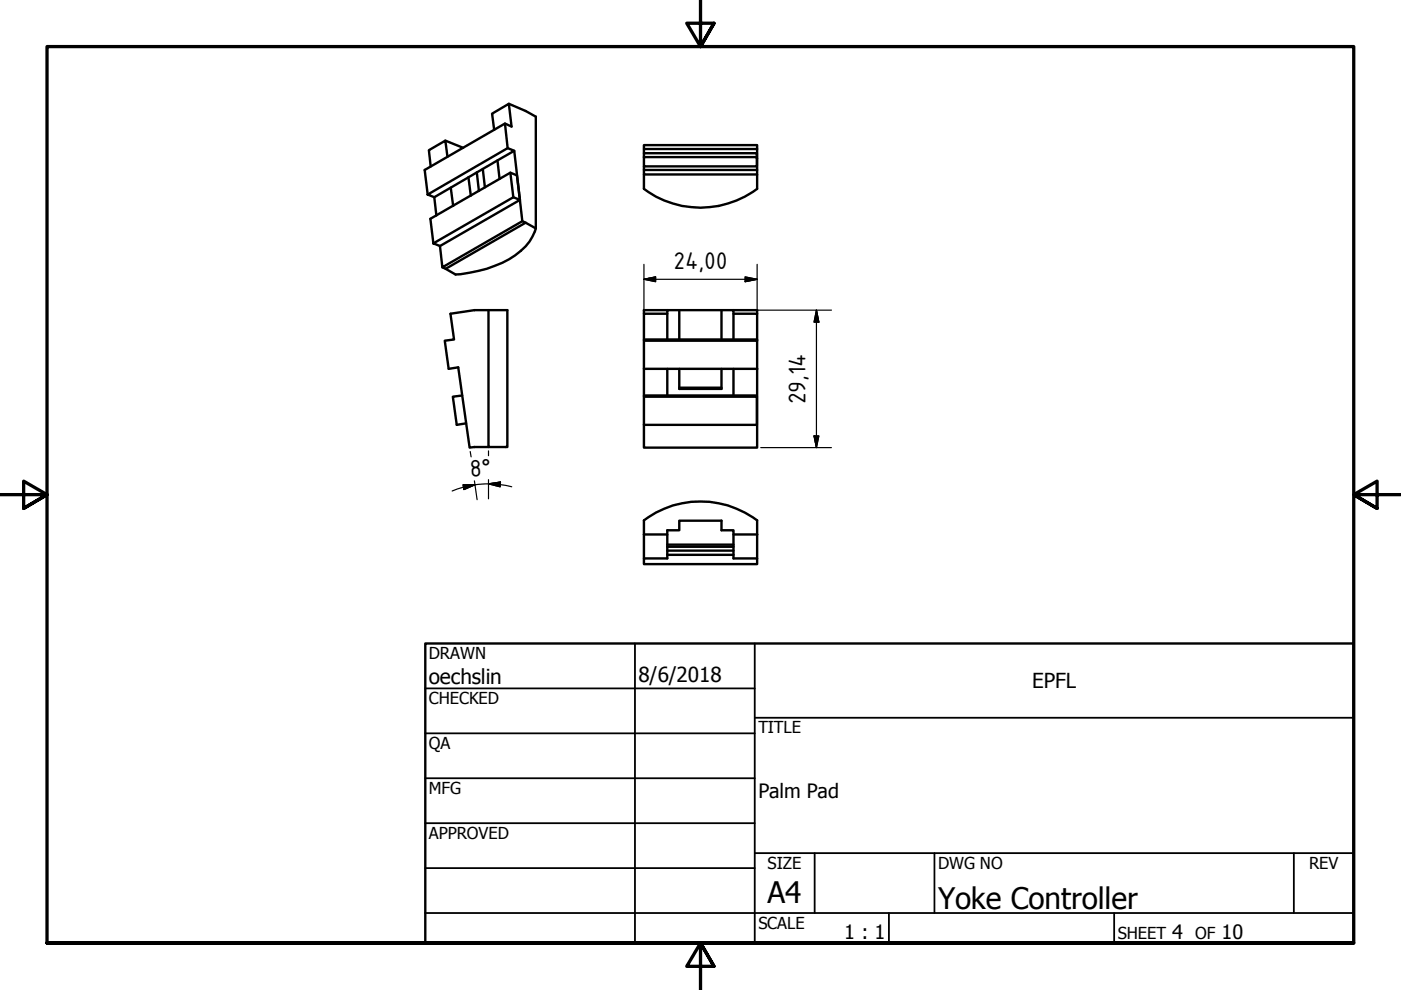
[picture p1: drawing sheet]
<svg xmlns="http://www.w3.org/2000/svg" width="297mm" height="210mm" viewBox="0 0 297 210" stroke-linecap="round" stroke-linejoin="round" font-family="sans-serif">
<!-- layer: Visible (ISO) -->
<g fill="none" stroke="#000" stroke-width=".51">
<path d="M94.4 29.8l3.8 1.5M94.9 33.2l-.5-3.4-3.5 2 .4 3.5M95.6 39.8l.5 3.9M99.3 37.6l.5 3.9M101.1 36.5l.4 4M102.4 35.8l.4 3.9M104.8 27.5l-.5-3.4 3.6-2.1 .6 4.8-1.4-.6-17.1 9.8 .7 5.2M105.5 34l.4 3.9M107.1 26.2l.5 5.2M107.9 22l3.5 1.5 2.2 1.2v23.7M108.2 36.6l.6 5.2M109 32l1.7 14.9-16.9 9.8-.5-4.5"/>
<path d="M136.5 33.3h24v2h-24zM136.5 33.3v-.8h24v.8M136.5 32.5v-.9h24v2M136.5 31.6v-.8h24v.8M136.5 36v1h24v-1M136.5 37v3a20 20 0 0 0 24 0v-3M160.5 33.6v2.4h-24v-.7M90.7 41.2l16.9-9.8 1.4 .6-16.9 9.8zM91.9 51.6l16.9-9.8 1.4 .6-16.9 9.8zM92.1 41.8l.4 3.9M110.2 42.4l-.6-5.2-1.4-.6-17 9.8 .7 5.2M110.7 46.9l.7 .3-16.9 9.8-.7-.3"/>
<path d="M111.4 47.2l2.2 1.2M113.6 48.4a10.8 10.8 0 0 1-5.7 6.6 26.8 26.8 0 0 1-11.3 3.2l-2.1-1.2M103.6 65.8h-3l-5.1 .7 .8 5.5-2 .2 .8 6 2.1-.3 2.4 17 4-.1M103.6 65.8h4v29h-4zM136.5 72v-5.5h5v5.5M136.5 72.2v11.7M136.5 78.2h24M141.5 66.5v-.7h14v.7M141.5 65.8h-5v.7M141.5 78.2v5.7M144 78.2v4.3h9v-4.3M144 65.8v6.2"/>
<path d="M153 65.8v6.2M155.5 72v-5.5h5v5.5M155.5 78.2v5.7M155.5 65.8h5v.7M160.5 72.2h-24v-.2h24v6.2M160.5 78.2v16.7h-24v-4.8M98 83.9l-2 .2 .8 6 2-.3M136.5 84.1v6M144 82.2h9M160.5 84.1h-24v-.2h24v6.2h-24M136.5 118.4v-8.1a20 20 0 0 1 24 0v8.1M136.5 113.3h5"/>
<path d="M141.5 112.4h2.5v-2h9v2h2.5v6h5v1.2h-24v-1.2h5zM141.5 115.9h14M141.5 115.5h14M141.5 116.7h14M141.5 117.6h14M155.5 113.3h5"/>
</g>
<!-- layer: Border (ANSI) -->
<path d="M148.5 -.1v10l-2.9-5h5.8l-2.9 5 2.9-5M0 104.9h10l-5-2.9v5.8l5-2.9-5 2.9M297 104.9h-10l5-2.9v5.8l-5-2.9 5 2.9M10 199.9v-190h277v190h-277h277M151.4 204.9l-2.9-5 2.9 5h-5.8l2.9-5v10" fill="none" stroke="#000" stroke-width=".7"/>
<!-- layer: Title (ANSI) -->
<g fill="none" stroke="#000" stroke-width=".38">
<path d="M134.6 136.4v63.5M160 136.4v63.5M90.2 146h69.8M90.2 155.5h69.8M160 152.2h127M90.2 165h69.8M90.2 174.5h69.8M90.2 193.6h196.8M90.2 184.1h69.8M160 180.9h127M172.7 180.9v12.7M188.5 193.6v6.3"/>
<path d="M198.1 180.9v12.7M236.2 193.6v6.3M274.3 180.9v12.7"/>
</g>
<path d="M90.2 136.4h196.8v63.5h-196.8z" fill="none" stroke="#000" stroke-width=".51"/>
<!-- layer: Dimension (ISO) -->
<g fill="none" stroke="#000" stroke-width=".25">
<path d="M136.5 59.2l2.5-.5v1zM136.5 59.2h24M136.5 56v9.7M158 58.7l2.5 .5-2.5 .5zM160.5 56v9.7M153.8 65.8h22.5M173.1 65.8l.5 2.5h-1zM173.1 65.8v29.1M99.7 95.7l.2 1.2M103.6 95.6v1M161.3 94.9h15M172.6 92.4h1l-.5 2.5z"/>
<path d="M98.2 102.8h2.5l-2.3 1zM100.6 102l.6 4M100.7 102.8l-2.5 .5-2.3 .8M103.5 102.6l-2.8 .2M103.6 102.6l2.5-.4-.1 1zM103.6 102.6l2.4 .1M103.6 101.7v4.1M106 102.7l2.5 .5"/>
</g>
<path d="M136.5 59.2l2.5-.5zM136.5 59.2l2.5-.5v1zM158 59.7l2.5-.5zM158 58.7l2.5 .5-2.5 .5zM173.1 65.8l.5 2.5zM173.1 65.8l.5 2.5h-1zM172.6 92.4l.5 2.5zM172.6 92.4h1l-.5 2.5zM98.4 103.8l2.3-1zM98.2 102.8h2.5l-2.3 1zM103.6 102.6l2.5-.4zM103.6 102.6l2.5-.4-.1 1z" fill="#000" stroke="#000" stroke-width=".25"/>
<g font-size="6.3">
<text x="162.8" y="191.4">A4</text>
<text x="198.9" y="192.7">Yoke Controller</text>
</g>
<g font-size="5.5">
<text x="142.8" y="56.9">24,00</text>
<text x="170.8" y="85.7" transform="rotate(-90 170.8 85.7)">29,14</text>
<text x="99.8" y="101.2" transform="rotate(-4 99.8 101.2)">8°</text>
</g>
<g font-size="4.4">
<text x="90.9" y="145.1">oechslin</text>
<text x="135.4" y="144.5">8/6/2018</text>
<text x="218.8" y="145.9">EPFL</text>
</g>
<g font-size="4.2">
<text x="160.8" y="169.1">Palm Pad</text>
<text x="179" y="199.2">1 : 1</text>
<text x="248.5" y="199.1">4</text>
<text x="259" y="199.1">10</text>
</g>
<g font-size="3.5">
<text x="90.9" y="139.7">DRAWN</text>
<text x="90.9" y="149.3">CHECKED</text>
<text x="160.8" y="155.5">TITLE</text>
<text x="90.9" y="158.8">QA</text>
<text x="90.9" y="168.3">MFG</text>
<text x="90.9" y="177.8">APPROVED</text>
<text x="162.8" y="184.2">SIZE</text>
<text x="198.9" y="184.2">DWG NO</text>
<text x="277.6" y="184.2">REV</text>
<text x="160.8" y="196.9">SCALE</text>
<text x="237" y="199.1">SHEET</text>
<text x="253.4" y="199.1">OF</text>
</g>
</svg>
